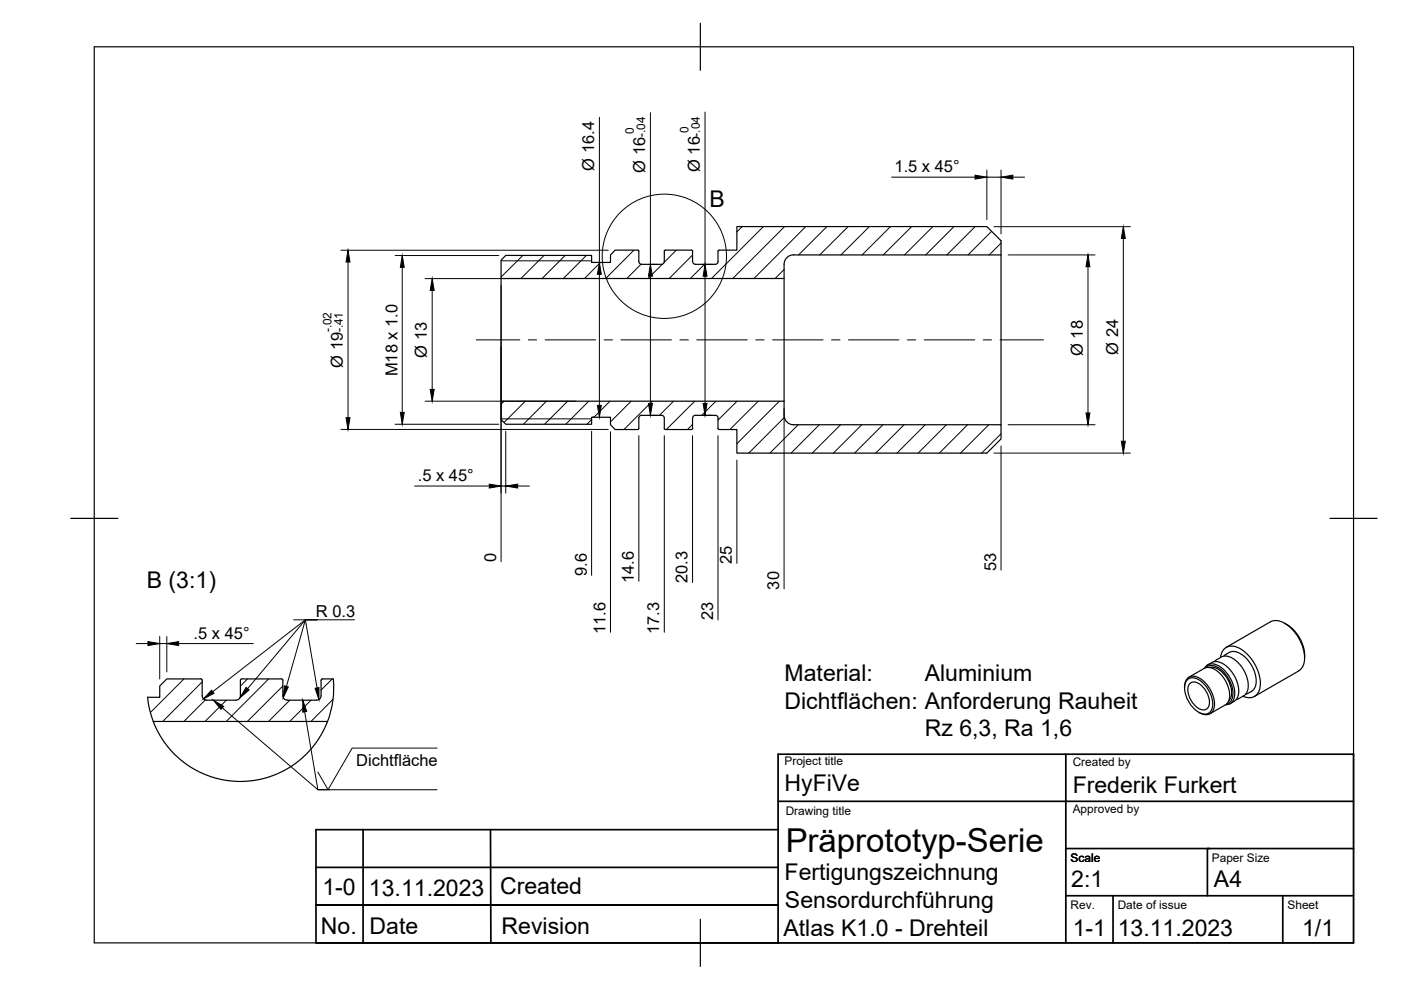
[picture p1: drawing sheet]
<svg xmlns="http://www.w3.org/2000/svg" width="297mm" height="210mm" viewBox="0 0 297 210" stroke-linecap="round" stroke-linejoin="round" font-family="sans-serif">
<!-- layer: Visible -->
<g fill="none" stroke="#000" stroke-width=".25">
<path d="M106.2 59v26.1M135.2 53h-4.8l-1 1.1v1.5h-4v-1.4h-18.2l-1 1v3.8h60v-3a2 2 0 0 1 2-2M135.2 53l.2 .2M135.4 53.2v2.2a.6 .6 0 0 0 .6 .6h4.2a.6 .6 0 0 0 .6-.6v-2.2M140.8 53.2l.2-.2h5.7l.2 .2M146.8 53.2v2.2M152.2 53.2l.1 2.2a.6 .6 0 0 1-.7 .6h-4.2a.6 .6 0 0 1-.5-.6M152.3 53.2l.1-.2h3.8v-5h53l3 3v3.1h-44M166.2 59v26.1M212.2 54.1v36M135.4 88.7v2.2l-.2 .2M135.4 88.6a.6 .6 0 0 1 .6-.6l4.2 .1a.57 .57 0 0 1 .6 .5"/>
<path d="M140.8 88.7v2.2l.2 .2h5.6l.3-.2M146.8 88.7v2.2M146.9 88.6a.6 .6 0 0 1 .6-.6l4.1 .1a.57 .57 0 0 1 .7 .5M152.2 88.7l.1 2.2 .1 .2h3.8v5h53l3-3v-3h-44a2 2 0 0 1-2-2v-3h-60v3.9l1 1h18.2v-1.5h4v1.6l1 1h4.8M258.8 139.4a2.41 2.41 0 0 1 3.6-2.2 9 9 0 0 1 4.8 8.4 2.4 2.4 0 0 1-3.7 2M259.5 139.1l.2-.3a2.87 2.87 0 0 1 3.9 .2 7.2 7.2 0 0 1 2.7 6.1 2.75 2.75 0 0 1-1.8 2l-.4 .1M260 137.3l9.4-5.5a3.7 3.7 0 0 1 4 1.1 8.9 8.9 0 0 1 3.1 7.8l-.6 1.1-.5 .4M272.4 132.1a8.1 8.1 0 0 1 4.2 7.4M42.6 143.9h-7.2l-1.5 1.6v2.3h-2.6a20.2 20.2 0 0 0 1.2 5.2l1.2 2.6 1.8 2.7 1.8 1.9 2.4 2 2.5 1.5 2.7 1.1 3.5 .7 3.1 .2 3.1-.4 2.8-.7 2.8-1.2 2.4-1.5 2.1-1.7 1.9-2.1 1.5-2.3 1.3-2.8h-36.9M42.6 143.9l.3 .3v3.3M42.9 147.5a.9 .9 0 0 0 .9 .9M43.8 148.5h6.3"/>
<path d="M51 147.5a.9 .9 0 0 1-.9 .9M51.3 143.9h8.4M51.3 143.9l-.3 .3v3.3M59.7 143.9l.3 .3M60 144.2v3.3M60 147.5a.9 .9 0 0 0 .9 .9M60.9 148.5h6.3M68.1 147.5a.9 .9 0 0 1-.9 .9M68.4 143.9h2.2M68.4 143.9l-.3 .3v3.3M70.7 143.9a19.8 19.8 0 0 1-1.2 9M251.1 145.6v.2"/>
<path d="M251.2 145.6a1.94 1.94 0 0 1 .9-2 1.94 1.94 0 0 1 2.2 .2 6.8 6.8 0 0 1 3.1 6.2 1.86 1.86 0 0 1-3.1 1.1l-.2-.1M251.8 144.1a2.68 2.68 0 0 1 3.5 .9 5.5 5.5 0 0 1 1.5 5.6 1.76 1.76 0 0 1-2.7 .4 6.3 6.3 0 0 1-2.9-5.9zM252.3 144.9a2.12 2.12 0 0 1 2.8 .9 4.3 4.3 0 0 1 1.1 4.1 1.6 1.6 0 0 1-2.6-.1 4.4 4.4 0 0 1-1.5-4.6zM255.3 141.7l-3.2 1.9M255.3 141.7a3 3 0 0 1 3.4 1.2 6 6 0 0 1 1.8 5.8l-.7 .8-3.3 1.8M255.4 141.7a1.97 1.97 0 0 1 2.9-.6 7.1 7.1 0 0 1 3.4 6.7 1.82 1.82 0 0 1-1.8 1.6M255.6 141.6a2.34 2.34 0 0 1 3.3 .4 6.4 6.4 0 0 1 2.3 6.3l-.7 .8-.4 .1M256 141l1.4-.7 1.4 .2 1.5 1 1.4 1.8 .7 1.7 .2 1.2v1l-.5 1.2-1.3 .8M256.4 141.5a3.4 3.4 0 0 1 3.4 1.8 5.1 5.1 0 0 1 1 4.9l-.3 .4M257.5 140.3l1.6-1.1 .5-.1 .8 .1 .8 .3 .9 .6 1.5 1.8 .9 2.3 .1 2-.6 1.1-1.9 1M275.4 142.3l-9.4 5.4"/>
</g>
<!-- layer: Visible Narrow -->
<path d="M106.2 55.3h19.2M106.2 88.8h19.2" fill="none" stroke="#000" stroke-width=".21"/>
<!-- layer: TitleBlock -->
<path d="M226 159.9v40M77 175.9v24M104 175.9l.1 24M165 175.9h-98v24h98v-40h122v40h-220M165 169.9h122M226 179.9h30.5M287 179.9h-31v10M67 191.9h98h-98M67 183.9h98M226 189.9h61M236 189.9v10M272 189.9v10" fill="none" stroke="#000" stroke-width=".36"/>
<!-- layer: Hatching -->
<g fill="none" stroke="#000" stroke-width=".21">
<path d="M110.8 54.2l-4.6 4.6M115.3 54.2l-4.9 4.9M119.8 54.2l-4.9 4.9M124.3 54.2l-4.9 4.9M127.3 55.7l-3.4 3.4M134.4 53.1l-6 6M135.9 56l-3 3.1M140.4 56l-3 3.1M143.4 53.1l-2.6 2.5M146.8 54.1l-4.9 5M149.4 56.1l-3.1 3M157.4 48.1l-1.2 1.1"/>
<path d="M161.8 48.1l-11 11M166.2 57.1l-1.9 2M166.3 48.1l-11 11M170.8 48.1l-11 11M175.3 48.1l-6 6M179.8 48.1l-6 6M184.3 48.1l-6 6M188.8 48.1l-6 6M193.3 48.1l-6 6M197.8 48.1l-6 6M202.2 48.1l-5.9 6M206.7 48.1l-6 6"/>
<path d="M210.2 49.1l-5 5M212.2 51.6l-2.5 2.5M106.9 85.1l-.7 .6M111.4 85.1l-4.5 4.5M115.9 85.1l-4.9 4.9M120.4 85.1l-4.9 4.9M124.8 85.1l-4.8 4.9M125.4 89l-1 1M129.3 85.1l-3.4 3.3M133.8 85.1l-4.4 4.3M138.3 85.1l-6 6M142.8 85.1l-3 3"/>
<path d="M146.8 90l-1 1.1M147.3 85.1l-6 6M151.8 85.1l-3 3M156.3 85.1l-4.1 4M160.8 85.1l-6 6M165.2 85.1l-9 9M166.3 88.5l-7.6 7.6M169.2 90.1l-6 6M173.7 90.1l-6 6M178.2 90.1l-6 6M182.7 90.1l-6 6M187.2 90.1l-6 6"/>
<path d="M191.7 90.1l-6 6M196.2 90.1l-6 6M200.7 90.1l-6 6M205.1 90.1l-5.9 6M209.6 90.1l-6 6M212.2 92l-4.1 4.1M39 143.9l-7.1 7.2M42.9 144.6l-8.4 8.4M43.5 148.4l-4.5 4.6M48 148.5l-4.5 4.5M52.5 143.9l-1.5 1.6M57 143.9l-9 9.1"/>
<path d="M60 145.5l-7.5 7.5M61.4 148.5l-4.5 4.5M65.9 148.5l-4.5 4.5M70.4 143.9l-2.3 2.4M70.6 148.3l-4.7 4.7"/>
</g>
<!-- layer: Smart Centers -->
<g fill="none" stroke="#000" stroke-width=".21">
<path d="M101 72.1h9.2M112 72.1h1.8M115.6 72.1h10.7M128.1 72.1h1.8M131.7 72.1h10.7M144.1 72.1h1.8M147.7 72.1h10.7M160.2 72.1h1.8M163.8 72.1h10.7M176.3 72.1h1.8M179.9 72.1h10.7M192.4 72.1h1.8"/>
<path d="M195.9 72.1h10.8M208.4 72.1h1.8M212 72.1h9.3"/>
</g>
<!-- layer: FD_Dimensions -->
<g fill="none" stroke="#000" stroke-width=".21">
<path d="M127.1 24.9v30.8M137.9 23.9v32.2M149.5 23.8v32.3M189 37.6h17.7M209.2 36.1v10.5M209.2 37.6h3M212.2 36.1v13.5M214.7 37.6h2.5M72.3 53.1h56.6M73.8 55.6v33M83.8 54.2h21.9M85.3 56.7v30.7"/>
<path d="M90.1 59.1h32M125.6 55.7h.4M127.1 58.2v27.8M137.5 56.1h1.9M137.9 58.6v26.9M148.9 56.1h2.1M149.5 58.6v26.9M210.7 48.1h29M213.7 54.1h18.5M230.7 56.6v31M238.2 50.6v42.9M91.6 61.6v21"/>
<path d="M106.2 60.6v58.5M72.3 91.1h56.6M83.8 90h21.9M90.1 85.1h32M107.2 91.4v13.2M125.4 91.4v30.6M125.6 88.4h.4M129.4 91.6v42.5M135.4 92.4v30.8M137.5 88.1h1.9M140.8 92.4v41.7M146.8 92.4v31.1"/>
<path d="M148.9 88.1h2.1M152.2 92.4v39M156.2 97.6v21.8M166.2 86.6v38.3M210.7 96.1h29M212.2 94.6v26.3M213.7 90.1h18.5M87.9 103.1h15.8M106.2 103.1h1M109.7 103.1h2.5M28.9 136.5h2.5M33.9 135v8.9"/>
<path d="M33.9 136.5h1.5M35.4 135v7.5M37.9 136.5h15.8"/>
</g>
<g fill="#000" stroke="#000" stroke-width=".21">
<path d="M206.7 37.1l2.5 .5-2.5 .4zM212.2 37.6l2.5-.5v.9zM73.8 53.1l.4 2.5h-.8zM85.3 54.2l.4 2.5h-.8zM127.1 55.7l.4 2.5h-.8zM137.9 56.1l.4 2.5h-.8zM149.5 56.1l.4 2.5h-.8zM230.7 54.1l.4 2.5h-.8zM238.2 48.1l.4 2.5h-.9zM91.6 59.1l.5 2.5h-.9zM73.4 88.6h.8l-.4 2.5zM84.9 87.4h.8l-.4 2.6z"/>
<path d="M91.2 82.6h.9l-.5 2.5zM126.7 86h.8l-.4 2.4zM137.5 85.5h.8l-.4 2.6zM149.1 85.5h.8l-.4 2.6zM230.3 87.6h.8l-.4 2.5zM237.7 93.5h.9l-.4 2.6zM103.7 102.7l2.5 .4-2.5 .4zM107.2 103.1l2.5-.4v.8zM31.4 136l2.5 .5-2.5 .4zM35.4 136.5l2.5-.5v.9z"/>
</g>
<!-- layer: Border -->
<path d="M20 9.9h267v190h-267zM148.5 4.9v10M15 109.9h10M282 109.9h10M148.5 194.9v10" fill="none" stroke="#000" stroke-width=".25"/>
<!-- layer: Detail Boundary -->
<circle cx="140.9" cy="54.3" r="13.2" fill="none" stroke="#000" stroke-width=".21"/>
<path d="M47.1 150.1l20.3 17.3h25.3M92.7 158.6h-18l-5.1 8.8-2.2-3.7" fill="none" stroke="#000" stroke-width=".21"/>
<path d="M45.2 148.5l2.2 1.3-.5 .6z" fill="#000" stroke="#000" stroke-width=".21"/>
<!-- layer: Leaders -->
<path d="M44.9 146.3l.5 .7-2.3 1.2zM52.2 145.7l.6 .6-1.9 1.6zM60.3 145.4l.8 .2-1.1 2.3zM64.2 148.5l.8 2.3-.8 .2zM66.8 145.9l.8-.1v2.5z" fill="#000" stroke="#000" stroke-width=".21"/>
<path d="M62.3 131.4h2.4l2.5 14.5M75.2 131.4h-10.5l-19.6 15.3M60.7 145.5l4-14.1h2.5h-2.5l-12.2 14.6M64.6 150.9l2.8 16.5h2.5" fill="none" stroke="#000" stroke-width=".21"/>
<text font-size="7" x="166.6" y="180.6">Präprototyp-Serie</text>
<g font-size="4.9">
<text x="150.5" y="43.9">B</text>
<text x="31.1" y="124.7">B (3:1)</text>
<text x="166.3" y="144.4">Material:</text>
<text x="196.1" y="144.4">Aluminium</text>
<text x="166.3" y="150.3">Dichtflächen: Anforderung Rauheit</text>
<text x="196.1" y="156.1">Rz 6,3, Ra 1,6</text>
<text x="166.3" y="167.8">HyFiVe</text>
<text x="227.4" y="168.1">Frederik Furkert</text>
<text x="68.3" y="189.8">1-0</text>
<text x="78.2" y="189.9">13.11.2023 Created</text>
<text x="166.3" y="186.6">Fertigungszeichnung</text>
<text x="227.1" y="188.1">2:1</text>
<text x="257.4" y="188.1">A4</text>
<text x="166.4" y="192.6">Sensordurchführung</text>
<text x="68" y="198">No. Date</text>
<text x="106.4" y="198">Revision</text>
<text x="166.1" y="198.5">Atlas K1.0 - Drehteil</text>
<text x="227.5" y="198.6">1-1</text>
<text x="237" y="198.4">13.11.2023</text>
<text x="276.1" y="198.6">1/1</text>
</g>
<g font-size="3.5">
<text x="126" y="36.2" transform="rotate(-90 126 36.2)">Ø 16.4</text>
<text x="136.8" y="36.6" transform="rotate(-90 136.8 36.6)">Ø 16</text>
<text x="148.4" y="36.5" transform="rotate(-90 148.4 36.5)">Ø 16</text>
<text x="189.7" y="36.5">1.5 x 45°</text>
<text x="72.7" y="78" transform="rotate(-90 72.7 78)">Ø 19</text>
<text x="90.5" y="75.8" transform="rotate(-90 90.5 75.8)">Ø 13</text>
<text x="229.6" y="75.5" transform="rotate(-90 229.6 75.5)">Ø 18</text>
<text x="237.1" y="75.2" transform="rotate(-90 237.1 75.2)">Ø 24</text>
<text x="84.2" y="79.8" transform="rotate(-90 84.2 79.8)">M18 x 1.0</text>
<text x="88.6" y="102">.5 x 45°</text>
<text x="105.2" y="119.2" transform="rotate(-90 105.2 119.2)">0</text>
<text x="155.2" y="119.5" transform="rotate(-90 155.2 119.5)">25</text>
<text x="124.4" y="122.1" transform="rotate(-90 124.4 122.1)">9.6</text>
<text x="134.4" y="123.6" transform="rotate(-90 134.4 123.6)">14.6</text>
<text x="145.8" y="123.6" transform="rotate(-90 145.8 123.6)">20.3</text>
<text x="165.2" y="125" transform="rotate(-90 165.2 125)">30</text>
<text x="211.2" y="121" transform="rotate(-90 211.2 121)">53</text>
<text x="67" y="130.9">R 0.3</text>
<text x="151.2" y="131.5" transform="rotate(-90 151.2 131.5)">23</text>
<text x="41" y="135.4">.5 x 45°</text>
<text x="128.4" y="134.4" transform="rotate(-90 128.4 134.4)">11.6</text>
<text x="139.8" y="134.4" transform="rotate(-90 139.8 134.4)">17.3</text>
<text x="75.5" y="162.4">Dichtfläche</text>
</g>
<g font-size="2.5">
<text x="134.4" y="28.3" transform="rotate(-90 134.4 28.3)">0</text>
<text x="136.8" y="29.1" transform="rotate(-90 136.8 29.1)">-.04</text>
<text x="145.9" y="28.2" transform="rotate(-90 145.9 28.2)">0</text>
<text x="148.4" y="29" transform="rotate(-90 148.4 29)">-.04</text>
<text x="70.3" y="70.5" transform="rotate(-90 70.3 70.5)">-.02</text>
<text x="72.7" y="70.5" transform="rotate(-90 72.7 70.5)">-.41</text>
<text x="166.3" y="162.1">Project title</text>
<text x="227.4" y="162.4">Created by</text>
<text x="166.6" y="172.9">Drawing title</text>
<text x="227.4" y="172.5">Approved by</text>
<text x="227" y="182.7">Scale</text>
<text x="256.9" y="182.7">Paper Size</text>
<text x="227" y="192.7">Rev.</text>
<text x="237" y="192.7">Date of issue</text>
<text x="273" y="192.7">Sheet</text>
</g>
</svg>
